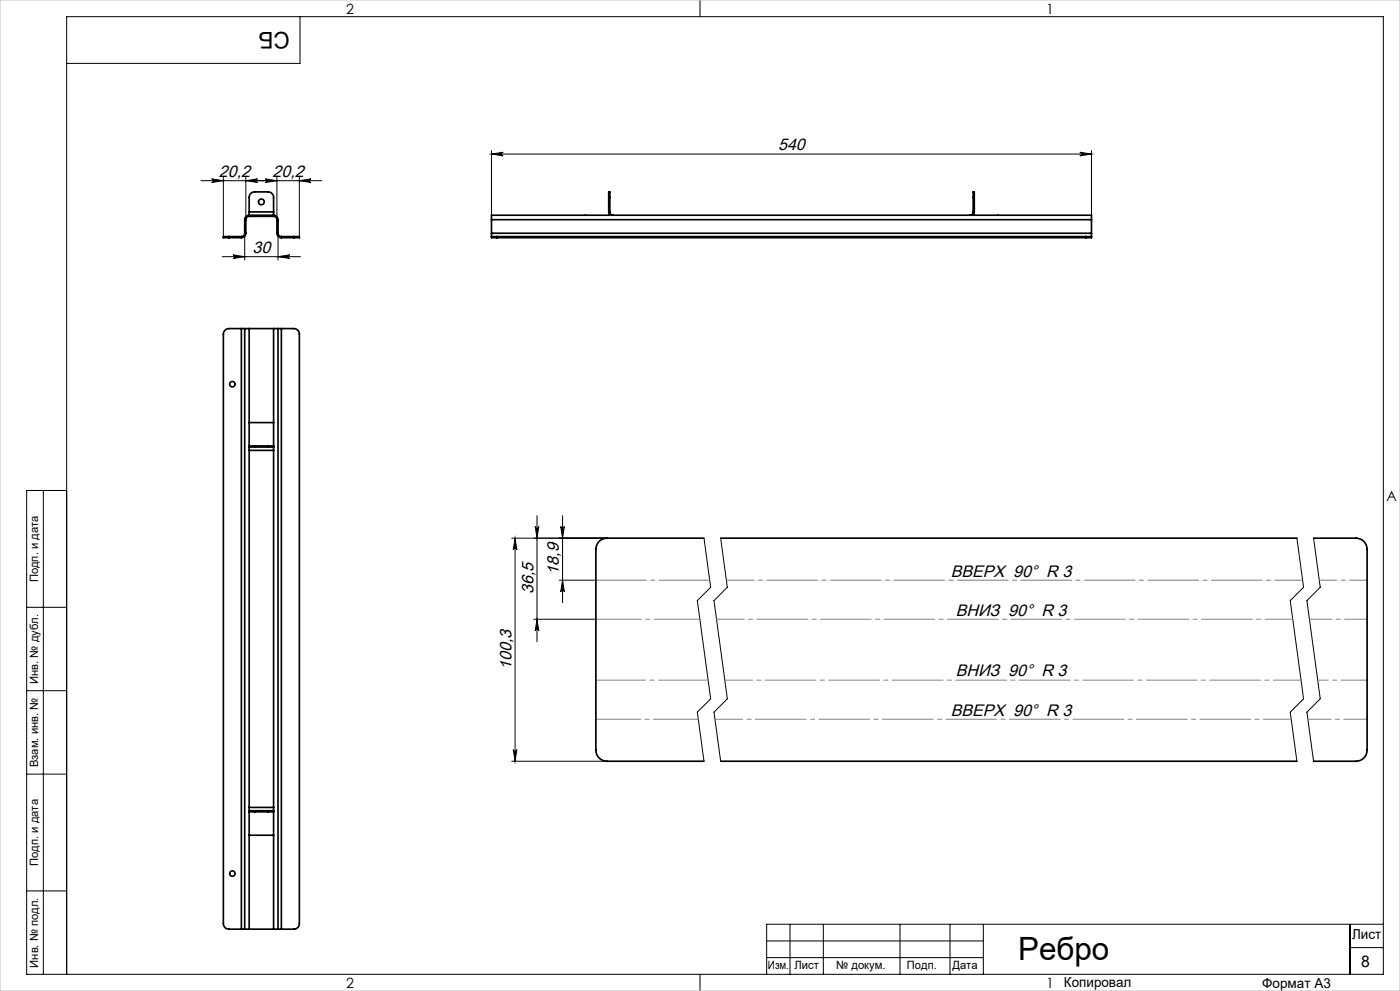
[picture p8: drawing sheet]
<svg xmlns="http://www.w3.org/2000/svg" width="420mm" height="297mm" viewBox="0 0 420 297" stroke-linecap="round" stroke-linejoin="round" font-family="sans-serif">
<g fill="none" stroke="#000" stroke-width=".3">
<path d="M90 5v14h-70M210 0v5M63.5 53.6l3.5 .6-3.5 .5a.54 .54 0 0 0 .5-.5 .54 .54 0 0 0-.5-.6zM67 53.2v17.7M73.7 53.2v12.6M73.7 54.2l3.5-.6a.54 .54 0 0 0-.5 .6 .54 .54 0 0 0 .5 .5zM79.6 53.6l3.5 .6-3.5 .5a.54 .54 0 0 0 .5-.5 .54 .54 0 0 0-.5-.6zM83.1 53.2v12.6M89.8 54.2l3.5-.6a.54 .54 0 0 0-.5 .6 .54 .54 0 0 0 .5 .5zM89.8 53.2v17.7M96.5 54.2h-36.2M147.4 45.2v19.3"/>
<path d="M147.4 46.2h180M147.4 46.2l3.5-.6a.54 .54 0 0 0-.5 .6 .54 .54 0 0 0 .5 .5zM323.9 45.6l3.5 .6-3.5 .5a.54 .54 0 0 0 .6-.5 .54 .54 0 0 0-.6-.6zM327.4 45.2v19.3M66.7 76.9h23.4M69.9 76.4l3.5 .5-3.5 .6a.54 .54 0 0 0 .5-.6 .54 .54 0 0 0-.5-.5zM73.4 69.9v8M83.4 69.9v8M83.4 76.9l3.5-.5a.54 .54 0 0 0-.5 .5 .54 .54 0 0 0 .5 .6zM13 147v145M20 147h-12v145h407v-287h-395v287M160.6 157.8a.54 .54 0 0 0 .5 .5 .54 .54 0 0 0 .5-.5l-.5 3.5z"/>
<path d="M161.1 154.6v37.7M168.2 157.8a.54 .54 0 0 0 .6 .5 .54 .54 0 0 0 .5-.5l-.5 3.5zM168.8 154.6v26M153.5 161.3h28.6M154.5 161.3v66.8M154.5 161.3l.6 3.5a.54 .54 0 0 0-.6-.5 .54 .54 0 0 0-.5 .5zM167.8 173.9h11M168.8 173.9l.5 3.5a.54 .54 0 0 0-.5-.5 .54 .54 0 0 0-.6 .5zM211.2 161.3l2 14.7-4 4 4 29.4-4 4 2 14.7M216.2 161.3l2 14.7-4 4 4 29.4-4 4 2 14.7M389.1 161.3l2 14.7-4 4 4 29.4-4 4 2 14.7M394.1 161.3l2 14.7-4 4 4 29.4-4 4 2 14.7"/>
<path d="M8 182h12M160.1 185.6h18.7M161.1 185.6l.5 3.5a.54 .54 0 0 0-.5-.5 .54 .54 0 0 0-.5 .5zM8 207h12M8 232h12M153.5 228.1h28.6M154 224.6a.54 .54 0 0 0 .5 .6 .54 .54 0 0 0 .6-.6l-.6 3.5zM8 267h12M237 277v15M247 277v15M270 277v15M285 277v15"/>
<path d="M295 277v15M405 277v15M415 277h-185v15M210 292v5M230 282h65M230 287h65M405 284h10"/>
</g>
<path d="M212.4 203.8h-33.6" fill="none" stroke="#808080" stroke-width=".3" stroke-dasharray="15.2 1.3 1.3 1.3" stroke-dashoffset=".3"/>
<path d="M178.8 185.6h31.2" fill="none" stroke="#808080" stroke-width=".3" stroke-dasharray="15.2 1.3 1.3 1.3" stroke-dashoffset="1.5"/>
<path d="M209.5 215.6h-30.7" fill="none" stroke="#808080" stroke-width=".3" stroke-dasharray="15.2 1.3 1.3 1.3" stroke-dashoffset="1.8"/>
<path d="M178.8 173.9h34.1" fill="none" stroke="#808080" stroke-width=".3" stroke-dasharray="15.2 1.3 1.3 1.3" stroke-dashoffset=".1"/>
<path d="M217.9 173.9h172.9M215 185.6h172.8M387.4 215.6h-172.9M390.3 203.8h-172.9" fill="none" stroke="#808080" stroke-width=".3" stroke-dasharray="15.2 1.3 1.3 1.3" stroke-dashoffset="6.9"/>
<path d="M410.1 203.8h-14.8" fill="none" stroke="#808080" stroke-width=".3" stroke-dasharray="15.2 1.3 1.3 1.3" stroke-dashoffset="7.4"/>
<path d="M392.8 185.6h17.3" fill="none" stroke="#808080" stroke-width=".3" stroke-dasharray="15.2 1.3 1.3 1.3" stroke-dashoffset="8.5"/>
<path d="M410.1 215.6h-17.7" fill="none" stroke="#808080" stroke-width=".3" stroke-dasharray="15.2 1.3 1.3 1.3" stroke-dashoffset="8.3"/>
<path d="M395.8 173.9h14.3" fill="none" stroke="#808080" stroke-width=".3" stroke-dasharray="15.2 1.3 1.3 1.3" stroke-dashoffset="10"/>
<path d="M0 0h420v297h-420z" fill="none" stroke="#c0c0c0" stroke-width=".3"/>
<g fill="#000">
<path d="M73.7 54.2l3.5-.6a.54 .54 0 0 0-.5 .6 .54 .54 0 0 0 .5 .5zM63.5 53.6l3.5 .6-3.5 .5a.54 .54 0 0 0 .5-.5 .54 .54 0 0 0-.5-.6zM323.9 45.6l3.5 .6-3.5 .5a.54 .54 0 0 0 .6-.5 .54 .54 0 0 0-.6-.6zM147.4 46.2l3.5-.6a.54 .54 0 0 0-.5 .6 .54 .54 0 0 0 .5 .5z"/>
<path d="M69.9 76.4l3.5 .5-3.5 .6a.54 .54 0 0 0 .5-.6 .54 .54 0 0 0-.5-.5zM83.4 76.9l3.5-.5a.54 .54 0 0 0-.5 .5 .54 .54 0 0 0 .5 .6zM79.6 53.6l3.5 .6-3.5 .5a.54 .54 0 0 0 .5-.5 .54 .54 0 0 0-.5-.6zM89.8 54.2l3.5-.6a.54 .54 0 0 0-.5 .6 .54 .54 0 0 0 .5 .5z"/>
<path d="M168.2 157.8a.54 .54 0 0 0 .6 .5 .54 .54 0 0 0 .5-.5l-.5 3.5zM168.8 173.9l.5 3.5a.54 .54 0 0 0-.5-.5 .54 .54 0 0 0-.6 .5zM160.6 157.8a.54 .54 0 0 0 .5 .5 .54 .54 0 0 0 .5-.5l-.5 3.5zM161.1 185.6l.5 3.5a.54 .54 0 0 0-.5-.5 .54 .54 0 0 0-.5 .5z"/>
<path d="M154 224.6a.54 .54 0 0 0 .5 .6 .54 .54 0 0 0 .6-.6l-.6 3.5zM154.5 161.3l.6 3.5a.54 .54 0 0 0-.6-.5 .54 .54 0 0 0-.5 .5z"/>
</g>
<g fill="none" stroke="#000" stroke-width=".5">
<path d="M182.6 59.2v-1.7h.3v1.7M182.6 59.2h.3M182.6 59.2v4.3M182.9 59.2v4.3M291.9 59.2v-1.7h.4v1.7M291.9 59.2h.4M291.9 59.2v4.3M292.3 59.2v4.3M68.7 70.9h-1.7v.3h1.7M68.7 71.2h3.7M68.7 70.9v.3M68.7 70.9h3.7"/>
<path d="M72.4 70.9v.3M73.4 69.9a1 1 0 0 1-1 1M73.4 69.9h.3M73.4 65.8h.3M73.4 65.8v4.1M73.7 69.9a1.33 1.33 0 0 1-1.3 1.3M73.7 65.8v4.1M74.7 64.8a1 1 0 0 0-1 1M74.7 64.5a1.33 1.33 0 0 0-1.3 1.3M74.7 63.5v-4.3a1.67 1.67 0 0 1 1.7-1.7h4a1.67 1.67 0 0 1 1.7 1.7v4.3M74.7 63.5v1M74.7 64.5v.3"/>
<path d="M74.7 64.8h7.4M74.7 64.5h7.4M74.7 63.5h7.4M82.1 64.8a1 1 0 0 1 1 1M82.1 64.5a1.33 1.33 0 0 1 1.3 1.3M82.1 63.5v1M82.1 64.5v.3M83.1 69.9a1.33 1.33 0 0 0 1.3 1.3M83.1 69.9h.3M83.1 65.8h.3M83.1 65.8v4.1M83.4 69.9a1 1 0 0 0 1 1"/>
<path d="M83.4 65.8v4.1M84.4 71.2h3.7M84.4 70.9h3.7M84.4 70.9v.3M88.1 70.9h1.7v.3h-1.7M88.1 70.9v.3M147.4 70.9h1.7M147.4 70.9v.3h1.7M147.4 69.9v1M147.4 65.8v-1.3h180v1.3M147.4 69.9h180M147.4 65.8h180"/>
<path d="M147.4 65.8v4.1M149.1 71.2h176.7M149.1 70.9h176.7M149.1 70.9v.3M182.6 63.5l.5 1M182.6 63.5h.3M182.9 63.5a1 1 0 0 0 1 1M291.9 63.5a1 1 0 0 1-1 1M291.9 63.5h.4M292.3 63.5l-.5 1M325.8 70.9h1.6M325.8 70.9v.3"/>
<path d="M327.4 70.9v.3h-1.6M327.4 69.9v1M327.4 65.8v4.1M72.4 98.5h1M72.4 98.5h-3.7a1.67 1.67 0 0 0-1.7 1.6v176.7a1.67 1.67 0 0 0 1.7 1.7h3.7M72.4 98.5v180M73.4 98.5h1.3M73.4 98.5v180M74.7 98.5v35.5M74.7 98.5h7.4M82.1 98.5h1.3M82.1 98.5v35.5"/>
<path d="M83.4 98.5h1M83.4 98.5v180M84.4 98.5h3.7a1.67 1.67 0 0 1 1.7 1.6v176.7a1.67 1.67 0 0 1-1.7 1.7h-3.7M84.4 98.5v180M74.7 134h1.7M74.7 133.6h1.7M74.7 134v1M74.7 135v107M74.7 135h7.4M74.7 126.6h7.4M76.4 133.6v.4M76.4 133.6h4"/>
<path d="M76.4 134h4M80.4 134h1.7M80.4 133.6h1.7M80.4 133.6v.4M82.1 134v1M82.1 135v107M211.2 161.3h-29.1a3.3 3.3 0 0 0-3.3 3.3v60.2a3.3 3.3 0 0 0 3.3 3.3h29.1M216.2 161.3h172.9M394.1 161.3h12.7a3.3 3.3 0 0 1 3.3 3.3v60.2a3.3 3.3 0 0 1-3.3 3.3h-12.7M216.2 228.1h172.9M74.7 243h1.7M74.7 243.3h1.7"/>
<path d="M74.7 242v1M74.7 243v35.5M74.7 242h7.4M74.7 250.3h7.4M76.4 243v.3M76.4 243.3h4M76.4 243h4M80.4 243h1.7M80.4 243.3h1.7M80.4 243v.3M82.1 242v1M82.1 243v35.5"/>
<path d="M72.4 278.5h1M73.4 278.5h1.3M74.7 278.5h7.4M82.1 278.5h1.3M83.4 278.5h1"/>
<circle cx="78.4" cy="60.5" r=".87"/>
<circle cx="69.7" cy="115.1" r=".82"/>
<circle cx="69.7" cy="261.8" r=".82"/>
</g>
<text font-size="9.6" x="305.4" y="287.8">Ребро</text>
<text font-size="6.9" x="86.9" y="9.4" transform="rotate(-180 86.9 9.4)">СБ</text>
<g font-size="5">
<text x="233.4" y="45.1">540</text>
<text x="65.7" y="53.1">20,2</text>
<text x="81.8" y="53.1">20,2</text>
<text x="75.7" y="75.8">30</text>
<text x="167.7" y="172.3" transform="rotate(-90 167.7 172.3)">18,9</text>
<text x="285.2" y="172.8">ВВЕРХ 90° R 3</text>
<text x="160" y="178.1" transform="rotate(-90 160 178.1)">36,5</text>
<text x="286.7" y="184.5">ВНИЗ 90° R 3</text>
<text x="153.4" y="200.7" transform="rotate(-90 153.4 200.7)">100,3</text>
<text x="286.7" y="202.7">ВНИЗ 90° R 3</text>
<text x="285.2" y="214.5">ВВЕРХ 90° R 3</text>
</g>
<text font-size="4.8" x="408.3" y="289.7">8</text>
<g font-size="4.2">
<text x="103.8" y="4.2">2</text>
<text x="313.8" y="4.2">1</text>
<text x="415.9" y="150.2">A</text>
<text x="103.8" y="296.2">2</text>
<text x="313.8" y="296.2">1</text>
</g>
<g font-size="4.1">
<text x="405.6" y="281.5">Лист</text>
<text x="319.2" y="295.9">Копировал</text>
<text x="378.7" y="296">Формат А3</text>
</g>
<g font-size="3.4">
<text x="11.4" y="174.5" transform="rotate(-90 11.4 174.5)">Подп. и дата</text>
<text x="11.4" y="205" transform="rotate(-90 11.4 205)">Инв. № дубл.</text>
<text x="11.4" y="229.9" transform="rotate(-90 11.4 229.9)">Взам. инв. №</text>
<text x="11.4" y="259.5" transform="rotate(-90 11.4 259.5)">Подп. и дата</text>
<text x="11.4" y="290" transform="rotate(-90 11.4 290)">Инв. № подл.</text>
<text x="230.4" y="290.4">Изм.</text>
<text x="238.3" y="290.4">Лист</text>
<text x="250.9" y="290.4">№ докум.</text>
<text x="272.1" y="290.4">Подп.</text>
<text x="285.7" y="290.5">Дата</text>
</g>
</svg>
